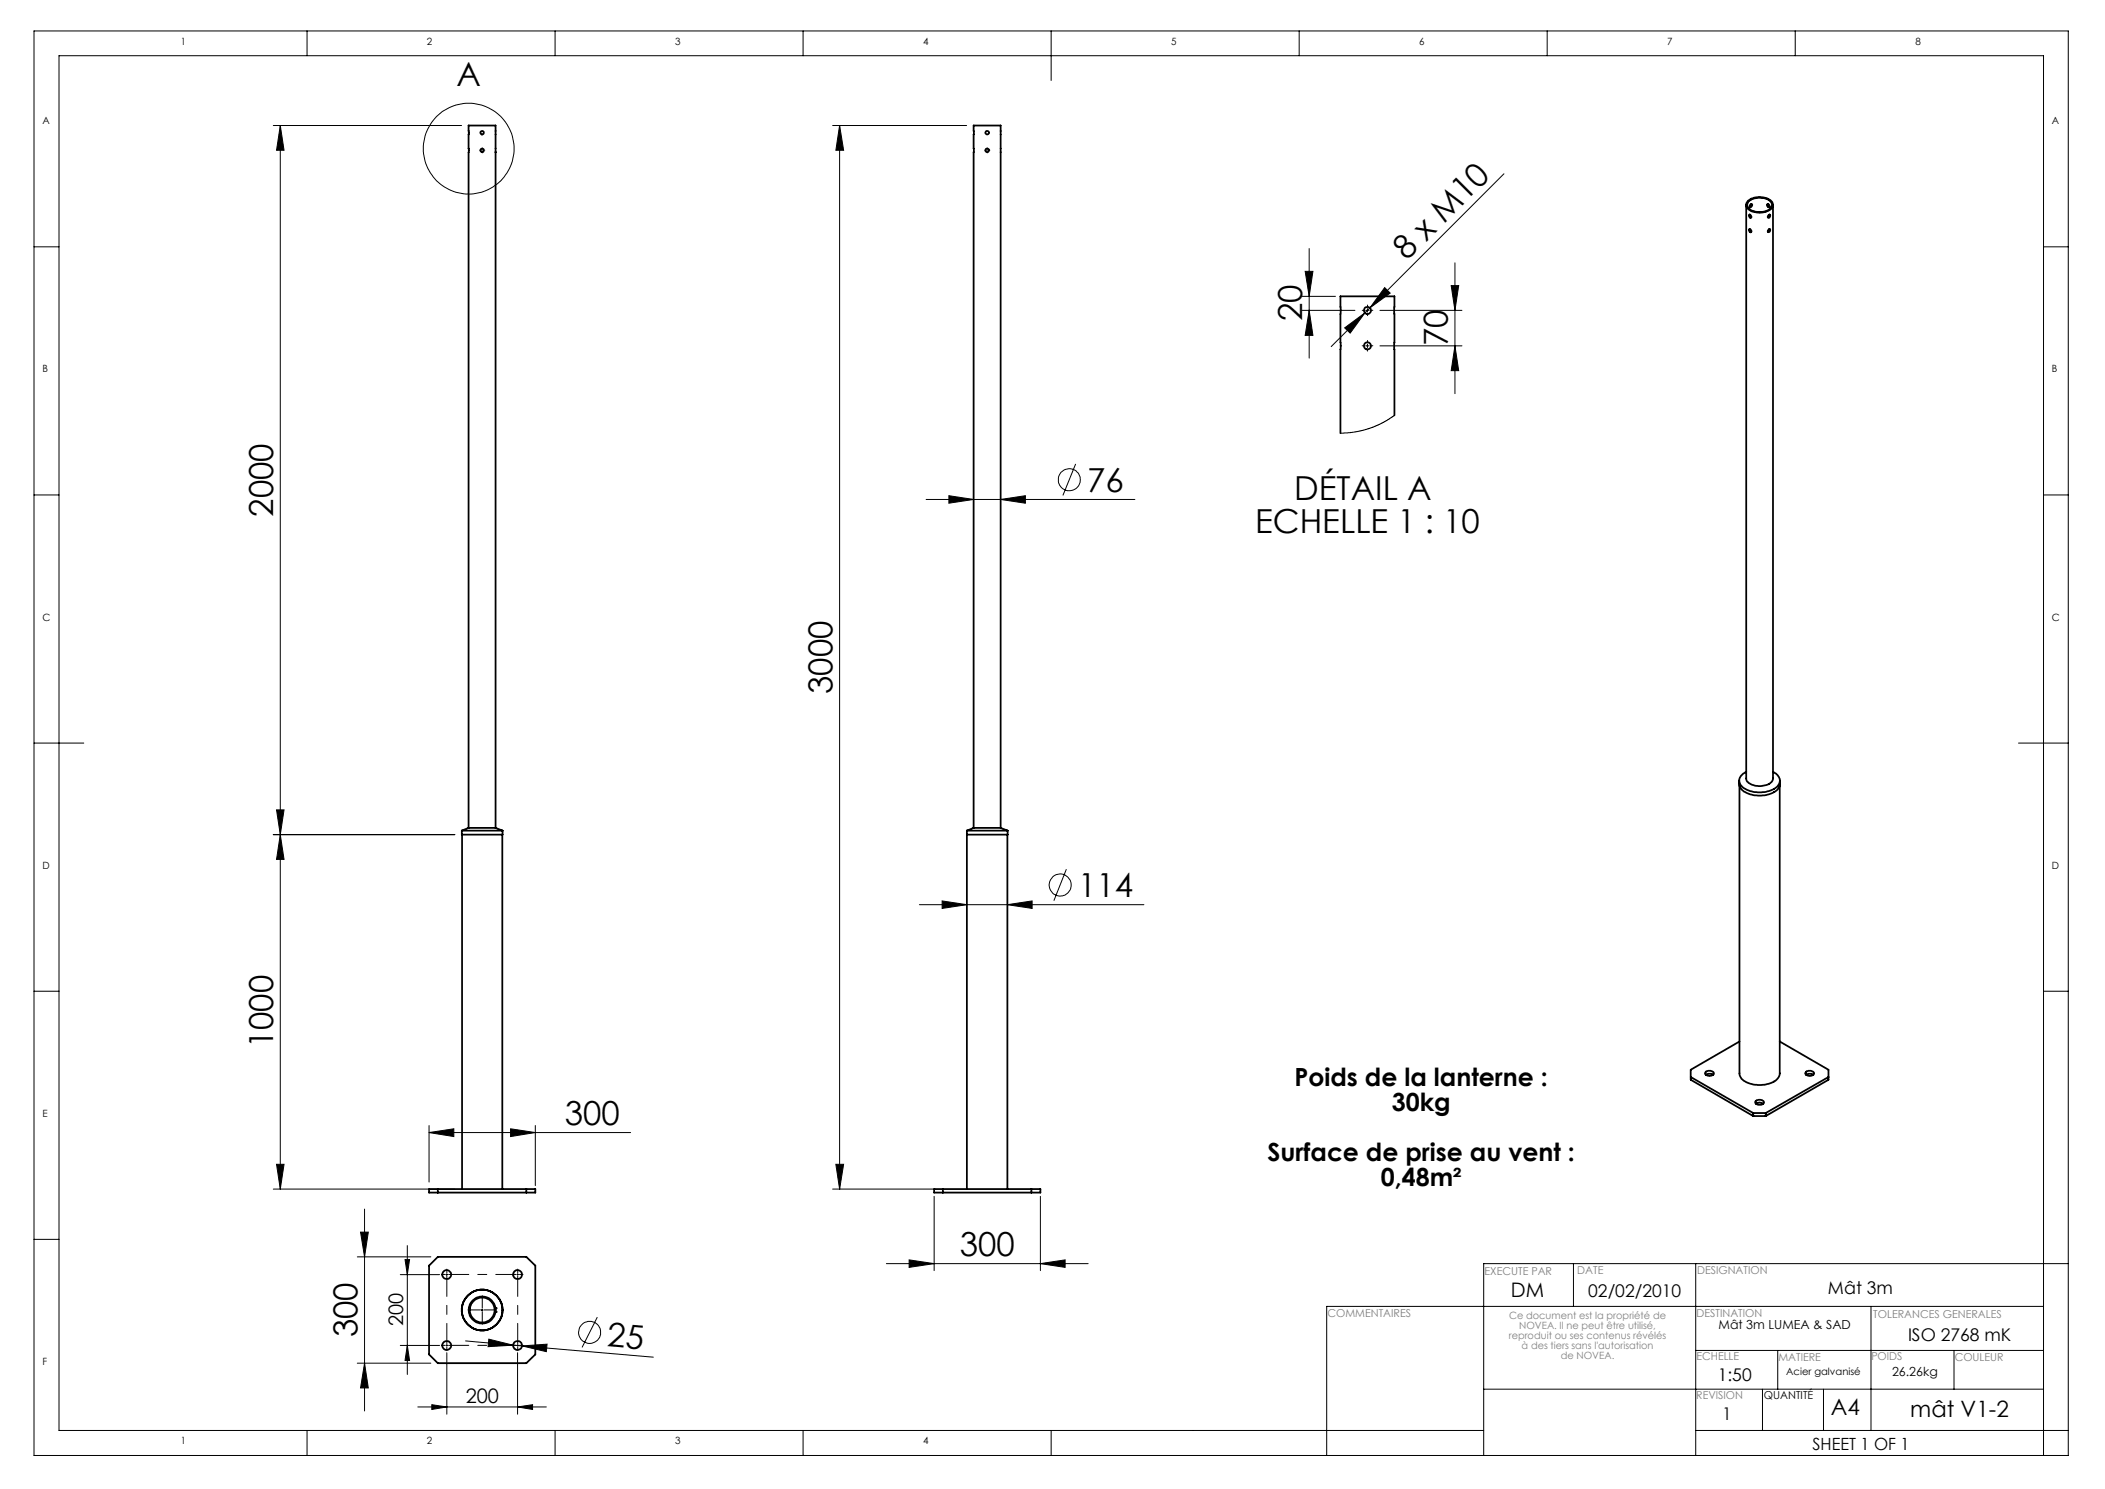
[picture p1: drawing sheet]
<svg xmlns="http://www.w3.org/2000/svg" width="297mm" height="210mm" viewBox="0 0 297 210" stroke-linecap="round" stroke-linejoin="round" font-family="sans-serif">
<g fill="none" stroke="#000" stroke-width=".14">
<path d="M4.8 4.4h287v200.9h-287zM38.6 17.7h26.5M39.5 17.7l.6 3.5h-1.1zM39.5 17.7v150M43.3 4.4v3.5M78.3 4.4v3.5M113.3 4.4v3.5M117.5 17.7h18.9M118.5 17.7l.5 3.5h-1.1zM118.5 17.7v150M148.3 4.4v7M183.3 4.4v3.5"/>
<path d="M218.3 4.4v3.5M253.3 4.4v3.5M4.8 34.8h3.5M184.1 38.3h1.1l-.5 3.5zM184.7 35.1v15.4M205.3 37.1v18.4M212.2 24.5l-24.4 24.4M288.3 34.8h3.5M183.7 43.8h7.5M183.7 41.8h4.7M184.7 43.8l.5 3.5h-1.1zM189.7 46.2l2.9-2.1-2.1 2.9z"/>
<path d="M192.7 43.8h.5M192.7 48.8h.5M192.9 43.5v.5M192.9 48.5v.5M194.7 43.8h11.6M194.7 48.8h11.6M195.4 40.6l.7 .7-2.8 2.1zM196.7 58.6l-1.4 .9-2.3 1-1.7 .4-2.2 .2M204.8 40.3h1l-.5 3.5zM205.3 48.8l.5 3.5h-1zM4.8 69.8h3.5M130.7 70.4h29.4"/>
<path d="M133.9 69.9l3.5 .5-3.5 .6zM141.2 70.4l3.5-.5v1.1zM151.8 65.4l-1.8 4.5M288.3 69.8h3.5M4.8 104.8h7M38.6 117.7h25.6M39 114.2h1.1l-.6 3.5zM39.5 117.7l.6 3.5h-1.1zM284.8 104.8h7M4.8 139.8h3.5M129.7 127.6h31.7M132.9 127.1l3.5 .5-3.5 .5z"/>
<path d="M142.1 127.6l3.5-.5v1zM150.5 122.6l-1.8 4.4M288.3 139.8h3.5M60.5 159.7l3.5-.5v1.1zM60.5 158.7v8M60.5 159.7h28.5M72 159.2l3.5 .5-3.5 .6zM75.5 158.7v8.5M4.8 174.8h3.5M38.6 167.7h25.6M39 164.2h1.1l-.6 3.5zM50.4 177.3h10.4"/>
<path d="M50.9 173.8h1.1l-.6 3.5zM51.4 170.5v28.5M56.5 179.8h5.5M57.1 177.7h.7l-.3 2.1zM57.5 175.7v18.1M62.9 179.8h.2M63 179.6v.3M117.5 167.7h14.5M117.9 164.2h1.1l-.5 3.5zM125.1 178.2h28.4M128.3 177.7l3.5 .5-3.5 .5zM131.8 168.7v10.5"/>
<path d="M146.8 178.2l3.5-.5v1zM146.8 168.7v10.5M222 178.2v6M239.3 178.2v27.1M291.8 178.2h-82.5v27.1M50.4 192.3h10.4M51.4 192.3l.6 3.4h-1.1zM56.5 189.8h5.5M57.5 189.8l.3 2.1h-.7zM58.9 198.4h18.2M60.9 198.1l2.1 .3-2.1 .4zM63 190.8v8.7"/>
<path d="M65.7 189.1l6.7 .6M67.9 184.8h.3M68 184.6v.3M69 188.9l3.4 .8-3.5 .2zM72.4 189.7l1.3 .1M73 198.4l2.1-.3v.7zM73 190.8v8.7M73.7 189.8l3.5-.2-.1 1zM73.7 189.8l18.5 1.6M84.3 185.8l-2.2 4.2M209.3 195.9h79M239.3 190.5h49"/>
<path d="M248.7 195.9v5.8M250.8 190.5v5.4M257.3 195.9v5.8M264 184.2v17.5M275.7 190.5v5.4M288.3 184.2h-101.1v21.1M43.3 201.7v3.6M78.3 201.7v3.6M113.3 201.7v3.6M148.3 201.7v3.6M209.3 201.7h-201v-193.8h280v197.4M239.3 201.7h52.5"/>
<circle cx="66.1" cy="21" r="6.4"/>
<circle cx="150.9" cy="67.7" r="1.56"/>
<circle cx="149.6" cy="124.8" r="1.56"/>
<circle cx="83.2" cy="187.9" r="1.56"/>
</g>
<g fill="none" stroke="#000" stroke-width=".14" stroke-dasharray="30.5 1.3 1.3 1.3">
<path d="M192.5 43.8h-.3M192.5 48.8h-.3M193 43.3v-.3M193 44.3v.2M193 48.3v-.3M193 49.3v.2M193.5 43.8h.2M193.5 48.8h.2M62.8 179.7h-.5M63 179.5v-.5M73 179.7v-.1M73 179.7h-.1"/>
<path d="M73 179.7v.2M73 179.7h.2M73 179.5v-.5M73.3 179.7h.5M62.8 189.7h-.5M63 189.7v-.1M63 189.7h-.1M63 189.7v.2M63 189.7h.2M63 190v.5M67.8 184.7h-1.8M68 184.5v-1.8"/>
<path d="M68 185v1.8M68.3 184.7h1.8M73 189.7v-.1M73 189.7h-.1M73 189.7v.2M73 189.7h.2M73 190v.5M73.3 189.7h.5"/>
</g>
<path d="M63.3 179.7h9.5M63 189.5v-9.5M63.3 189.7h9.5M73 189.5v-9.5" fill="none" stroke="#000" stroke-width=".14" stroke-dasharray="30.5 1.3 1.3 1.3" stroke-dashoffset="27.6"/>
<path d="M67.8 21.2h-.1M68 20.9v-.1M68 21.4v.2M68.3 21.2h.1M139.1 21.2h-.2M139.3 20.9v-.1M139.3 21.4v.2M139.6 21.2h.1" fill="none" stroke="#808000" stroke-width=".14" stroke-dasharray="30.5 1.3 1.3 1.3"/>
<path d="M67.9 21.2h.3M68 21.1v.2M139.2 21.2h.2M139.3 21.1v.2" fill="none" stroke="#808000" stroke-width=".14"/>
<g fill="#000">
<path d="M184.7 43.8l.5 3.5h-1.1zM184.1 38.3h1.1l-.5 3.5z"/>
<path d="M189.7 46.2l.8 .8 2.1-2.9zM195.4 40.6l-2.1 2.8 2.8-2.1z"/>
<path d="M39.5 117.7l.6 3.5h-1.1zM39 164.2h1.1l-.6 3.5zM39.5 17.7l.6 3.5h-1.1zM39 114.2h1.1l-.6 3.5zM50.9 173.8h1.1l-.6 3.5zM51.4 192.3l.6 3.4h-1.1zM118.5 17.7l.5 3.5h-1.1zM117.9 164.2h1.1l-.5 3.5zM204.8 40.3h1l-.5 3.5zM205.3 48.8l.5 3.5h-1z"/>
<path d="M60.5 159.7l3.5-.5v1.1zM72 159.2l3.5 .5-3.5 .6zM133.9 69.9l3.5 .5-3.5 .6zM141.2 70.4l3.5-.5v1.1zM132.9 127.1l3.5 .5-3.5 .5zM142.1 127.6l3.5-.5v1zM128.3 177.7l3.5 .5-3.5 .5zM146.8 178.2l3.5-.5v1z"/>
<path d="M57.1 177.7h.7l-.3 2.1zM57.5 189.8l.3 2.1h-.7z"/>
<path d="M60.9 198.1l2.1 .3-2.1 .4zM73 198.4l2.1-.3v.7z"/>
<path d="M69 188.9l-.1 1 3.5-.2zM73.7 189.8l3.4 .8 .1-1z"/>
</g>
<g fill="none" stroke="#000" stroke-width=".25">
<path d="M246.4 28.9v80.9a1.29 1.29 0 0 0 1.2 1 2.6 2.6 0 0 0 2.5-.7l.1-81.2M246.6 28.3a2.69 2.69 0 0 1 3.4 .2 .9 .9 0 0 1-.7 1.3 2.63 2.63 0 0 1-2.8-.6 .81 .81 0 0 1 .1-.9zM246.7 28.4a2.45 2.45 0 0 1 3.2 .2 .92 .92 0 0 1-.8 1.2 2.31 2.31 0 0 1-2.5-.7l-.1-.3zM246.8 30.3a.25 .25 0 0 1 .3 .1 .25 .25 0 0 1-.1 .3l-.2-.2zM246.8 32.3a.26 .26 0 0 1 .3 .2 .26 .26 0 0 1-.1 .3l-.2-.2zM246.9 30.3v.2l.2 .1M246.9 32.3v.3l.2 .1M247 28.8h.2a.25 .25 0 0 1 0 .3 .25 .25 0 0 1-.3 .1zM247.1 28.8v.2l-.2 .2M249.3 28.8a.21 .21 0 0 1 .4 .1 .21 .21 0 0 1-.2 .3l-.2-.2zM249.4 28.8l.1 .2 .2 .2M249.5 30.4l.2-.1a.22 .22 0 0 1 0 .3 .22 .22 0 0 1-.3 0z"/>
<path d="M249.6 32.3h.1a.22 .22 0 0 1 0 .3 .22 .22 0 0 1-.3 .1zM249.7 32.3l-.3 .4M249.7 30.3l-.3 .3M196.7 58.6v-16.8h-7.6v19.3M65.2 117.1v.6h5.7v-.6M65.2 117.1h5.7M65.2 117.7v50M66.1 116.8h3.8M66.1 116.8v-99.1h3.8v99.1M66.1 116.8l-.9 .3M69.9 116.8l1 .3M70.9 117.7v50"/>
<path d="M136.4 117.1h5.8M136.4 117.1v50.6M137.4 116.8h3.8M137.4 116.8v-99.1h3.8v99.1M137.4 116.8l-1 .3M141.2 116.8l1 .3M142.1 117.7v50M142.2 117.1v.6h-5.8M245.4 110.1a1.81 1.81 0 0 0 1.8 2 3.9 3.9 0 0 0 3.7-.9l.2-.5v-.6M245.4 110.8v40.6a1.85 1.85 0 0 0 1.8 1.5 3.9 3.9 0 0 0 3.6-.8l.3-.6v-40.7M246.4 108.9h-.2a1.22 1.22 0 0 0-.8 1.2 1.22 1.22 0 0 0 .8 1.2 4.2 4.2 0 0 0 4.6-.5 1.17 1.17 0 0 0-.5-1.9h-.1M238.5 151.9l8.9 5.1"/>
<path d="M240.7 151.2l.6-.2a.36 .36 0 0 1 .5 .3 .36 .36 0 0 1-.4 .4h-.4a.36 .36 0 0 1-.4-.2 .36 .36 0 0 1 .1-.3zM240.7 151.6l.3-.2h.4l.3 .2M245.4 146.9l-6.9 4v1.4l8.9 5.1M247.4 157h1.7M247.4 157.4h1.7M247.4 157v.4M247.7 155.3a.76 .76 0 0 1 1.2 .2 .7 .7 0 0 1-1.3-.1zM247.8 155.7l.4-.2 .6 .2M249.1 157v.4M251.1 146.9l6.9 4v1.4l-8.9 5.1M254.8 151.2l.7-.2a.39 .39 0 0 1 .4 .6 .74 .74 0 0 1-1.2-.3zM254.8 151.6l.4-.2h.4l.2 .2"/>
<path d="M258 151.9l-8.9 5.1M60.5 167.7h15v.5h-15zM60.5 178.5l1.3-1.2h12.5l1.2 1.2v12.5l-1.2 1.3h-12.5l-1.3-1.3zM61.8 167.7v.5M74.3 167.7v.5M131.8 167.7h15v.5h-15zM133 167.7v.5M145.5 167.7v.5M66.1 184.5h.1M69.9 184.5h.1M69.9 185h.1"/>
<circle cx="68" cy="18.7" r=".25"/>
<circle cx="139.3" cy="18.7" r=".25"/>
<circle cx="68" cy="21.2" r=".26"/>
<circle cx="139.3" cy="21.2" r=".25"/>
<circle cx="192.9" cy="43.8" r=".5"/>
<circle cx="192.9" cy="48.8" r=".5"/>
<circle cx="63" cy="179.8" r=".62"/>
<circle cx="73" cy="179.8" r=".63"/>
<circle cx="63" cy="189.8" r=".62"/>
<circle cx="68" cy="184.8" r="1.9"/>
<circle cx="68" cy="184.8" r="2.88"/>
<circle cx="68" cy="184.7" r="1.75"/>
<circle cx="73" cy="189.8" r=".63"/>
</g>
<g font-size="4.7">
<text x="64.4" y="12.2">A</text>
<text x="198.5" y="36.8" transform="rotate(-45 198.5 36.8)">8 x M10</text>
<text x="183.7" y="45.3" transform="rotate(-90 183.7 45.3)">20</text>
<text x="204.3" y="48.8" transform="rotate(-90 204.3 48.8)">70</text>
<text x="153.4" y="69.4">76</text>
<text x="182.6" y="70.6">DÉTAIL A</text>
<text x="38.6" y="72.9" transform="rotate(-90 38.6 72.9)">2000</text>
<text x="177.1" y="75.1">ECHELLE 1 : 10</text>
<text x="117.5" y="97.9" transform="rotate(-90 117.5 97.9)">3000</text>
<text x="152.1" y="126.6">114</text>
<text x="38.6" y="147.9" transform="rotate(-90 38.6 147.9)">1000</text>
<text x="79.7" y="158.7">300</text>
<text x="135.4" y="177.2">300</text>
<text x="50.4" y="188.6" transform="rotate(-90 50.4 188.6)">300</text>
<text x="85.6" y="189.9" transform="rotate(5 85.6 189.9)">25</text>
</g>
<g font-size="3.5">
<text x="182.6" y="153.2">Poids de la lanterne :</text>
<text x="196.4" y="156.7">30kg</text>
<text x="178.8" y="163.8">Surface de prise au vent :</text>
<text x="194.8" y="167.3">0,48m²</text>
</g>
<g font-size="3.2">
<text x="258.3" y="199.6">A4</text>
<text x="269.5" y="199.9">mât V1-2</text>
</g>
<g font-size="2.8">
<text x="213.2" y="182.9">DM</text>
<text x="56.9" y="187.1" transform="rotate(-90 56.9 187.1)">200</text>
<text x="65.7" y="197.8">200</text>
</g>
<g font-size="2.5">
<text x="224.1" y="183">02/02/2010</text>
<text x="257.9" y="182.4">Mât 3m</text>
<text x="269.2" y="189.1">ISO 2768 mK</text>
<text x="242.4" y="194.7">1:50</text>
<text x="243" y="200.2">1</text>
</g>
<text font-size="2.4" x="255.7" y="204.4">SHEET 1 OF 1</text>
<g font-size="1.8">
<text x="242.5" y="187.4">Mât 3m LUMEA &amp; SAD</text>
<text x="267" y="194">26.26kg</text>
</g>
<g font-size="1.5" fill="#808080">
<text x="209.5" y="179.8">EXECUTE PAR</text>
<text x="222.5" y="179.6">DATE</text>
<text x="239.4" y="179.7">DESIGNATION</text>
<text x="187.3" y="185.8">COMMENTAIRES</text>
<text x="239.4" y="185.7">DESTINATION</text>
<text x="264.3" y="185.9">TOLERANCES GENERALES</text>
<text x="239.4" y="191.9">ECHELLE</text>
<text x="250.9" y="191.9">MATIERE</text>
<text x="264" y="191.9">POIDS</text>
<text x="275.8" y="191.9">COULEUR</text>
<text x="239.3" y="197.3">REVISION</text>
</g>
<text font-size="1.5" x="248.9" y="197.3">QUANTITÉ</text>
<g font-size="1.4">
<text x="25.5" y="6.3">1</text>
<text x="60.2" y="6.3">2</text>
<text x="95.2" y="6.3">3</text>
<text x="130.2" y="6.3">4</text>
<text x="165.2" y="6.3">5</text>
<text x="200.2" y="6.3">6</text>
<text x="235.2" y="6.3">7</text>
<text x="270.2" y="6.3">8</text>
<text x="6" y="17.5">A</text>
<text x="289.5" y="17.5">A</text>
<text x="6" y="52.5">B</text>
<text x="289.5" y="52.5">B</text>
<text x="6" y="87.5">C</text>
<text x="289.5" y="87.5">C</text>
<text x="6" y="122.5">D</text>
<text x="289.5" y="122.5">D</text>
<text x="6" y="157.5">E</text>
<text x="6" y="192.5">F</text>
<text x="252" y="193.9">Acier galvanisé</text>
<text x="25.5" y="203.7">1</text>
<text x="60.2" y="203.7">2</text>
<text x="95.2" y="203.7">3</text>
<text x="130.2" y="203.7">4</text>
</g>
<g font-size="1.4" fill="#808080">
<text x="212.9" y="188.8">reproduit ou ses contenus révélés</text>
<text x="212.9" y="186">Ce document est la propriété de</text>
<text x="214.4" y="187.4">NOVEA. Il ne peut être utilisé,</text>
<text x="214.7" y="190.3">à des tiers sans l'autorisation</text>
<text x="220.2" y="191.7">de NOVEA.</text>
</g>
</svg>
